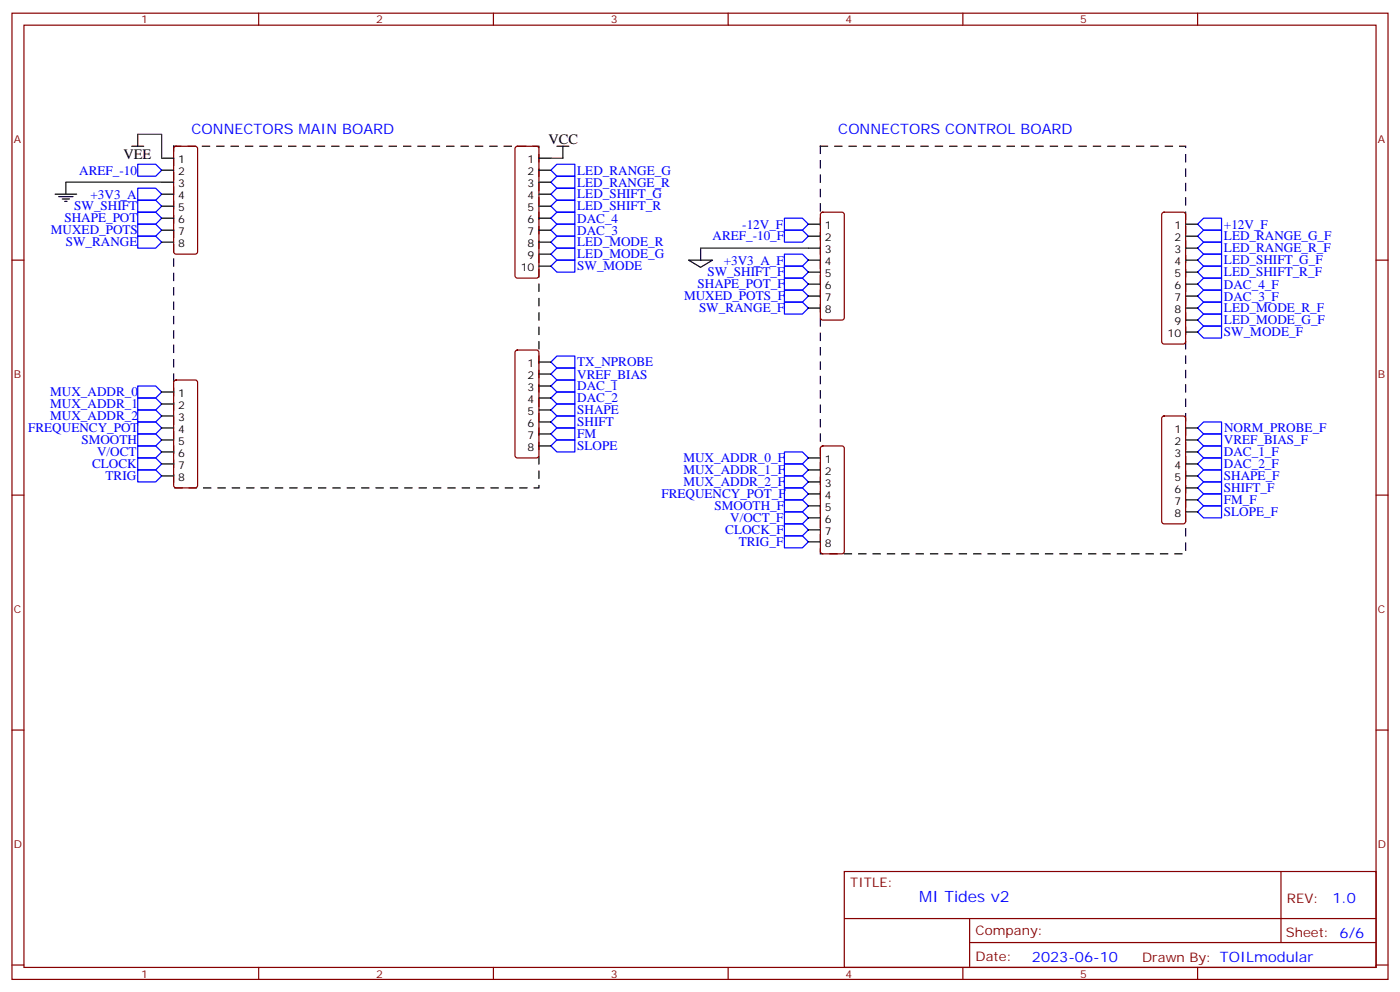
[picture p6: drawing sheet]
<svg xmlns="http://www.w3.org/2000/svg" width="412mm" height="292mm" viewBox="0 0 412 292" stroke-linecap="round" stroke-linejoin="round" font-family="sans-serif">
<g fill="none" stroke="#870000" stroke-width=".35">
<path d="M3.5 3.9h405.4v284.3h-405.4zM7.1 7.4h398.2v277.3h-398.2zM76.2 3.9v3.5M145.3 3.9v3.5M214.5 3.9v3.5M283.6 3.9v3.5M352.8 3.9v3.5M51.4 43.2l.5-.2h5.6l.5 .2 .2 .5v30.4l-.2 .5-.5 .2h-5.6l-.5-.2-.2-.5v-30.4zM151.9 43.2l.5-.2h5.6l.5 .2 .2 .5v37.4l-.2 .5-.5 .2h-5.6l-.5-.2-.2-.5v-37.4zM3.5 76.6h3.6M241.9 62.6l.5-.2h5.6l.5 .2 .2 .5v30.4l-.2 .5-.5 .2h-5.6l-.5-.2-.2-.5v-30.4zM342.4 62.6l.5-.2h5.6l.5 .2 .2 .5v37.4l-.2 .5-.5 .2h-5.6l-.5-.2-.2-.5v-37.4z"/>
<path d="M405.3 76.6h3.6M51.4 112l.5-.2h5.6l.5 .2 .2 .5v30.4l-.2 .5-.5 .2h-5.6l-.5-.3-.2-.4v-30.4zM151.9 103.2l.5-.2h5.6l.5 .2 .2 .5v30.4l-.2 .5-.5 .2h-5.6l-.5-.3-.2-.4v-30.4zM241.9 131.4l.5-.2h5.6l.5 .2 .2 .5v30.4l-.2 .5-.5 .2h-5.6l-.5-.3-.2-.4v-30.4zM342.4 122.6l.5-.2h5.6l.5 .2 .2 .5v30.4l-.2 .5-.5 .2h-5.6l-.5-.3-.2-.4v-30.4zM3.5 145.7h3.6M405.3 145.7h3.6M3.5 214.8h3.6M405.3 214.8h3.6M248.7 256.5h156.6v28.2h-156.6zM377.3 256.5v20.9M248.7 270.3h156.5"/>
<path d="M285.6 277.4h119.6M285.6 270.3v14.1M3.5 284h3.6M76.2 284.7v3.5M145.3 284.7v3.5M214.5 284.7v3.5M283.6 284.7v3.5M352.8 284.7v3.5M405.3 284h3.6"/>
</g>
<g fill="none" stroke="#00f" stroke-width=".35">
<path d="M40.6 58.9h5.3l1.7 1.8-1.7 1.7h-5.3zM40.6 55.4h5.3l1.7 1.8-1.7 1.7h-5.3zM40.6 48.3h5.3l1.7 1.8-1.7 1.8h-5.3zM162.3 53.6l1.7-1.7h5.3v3.5h-5.3zM162.3 50.1l1.7-1.8h5.3v3.6h-5.3zM162.3 57.2l1.7-1.8h5.3v3.5h-5.3zM40.6 69.5h5.3l1.7 1.8-1.7 1.7h-5.3zM40.6 66h5.3l1.7 1.7-1.7 1.8h-5.3zM40.6 62.4h5.3l1.7 1.8-1.7 1.8h-5.3zM162.3 78.3l1.7-1.7h5.3v3.5h-5.3zM162.3 74.8l1.7-1.8h5.3v3.6h-5.3zM162.3 60.7l1.7-1.8h5.3v3.5h-5.3z"/>
<path d="M162.3 67.7l1.7-1.7h5.3v3.5h-5.3zM162.3 64.2l1.7-1.8h5.3v3.6h-5.3zM164 69.5h5.3v3.5h-5.3l-1.7-1.7zM231.1 78.3h5.3l1.7 1.8-1.7 1.7h-5.3zM231.1 74.8h5.3l1.7 1.8-1.7 1.7h-5.3zM231.1 67.7h5.3l1.7 1.8-1.7 1.8h-5.3zM231.1 64.2h5.3l1.7 1.8-1.7 1.7h-5.3zM352.8 69.5l1.7-1.8h5.3v3.6h-5.3zM352.8 76.6l1.7-1.8h5.3v3.5h-5.3zM354.5 71.3h5.3v3.5h-5.3l-1.7-1.8zM354.5 78.3h5.3v3.5h-5.3l-1.7-1.7zM354.5 64.2h5.3v3.5h-5.3l-1.7-1.7z"/>
<path d="M231.1 88.9h5.3l1.7 1.8-1.7 1.7h-5.3zM231.1 85.4h5.3l1.7 1.7-1.7 1.8h-5.3zM231.1 81.8h5.3l1.7 1.8-1.7 1.8h-5.3zM352.8 94.2l1.7-1.8h5.3v3.6h-5.3zM352.8 83.6l1.7-1.8h5.3v3.6h-5.3zM354.5 96h5.3v3.5h-5.3l-1.7-1.8zM354.5 88.9h5.3v3.5h-5.3l-1.7-1.7zM354.5 85.4h5.3v3.5h-5.3l-1.7-1.8zM40.6 113.6h5.3l1.7 1.8-1.7 1.7h-5.3zM40.6 117.1h5.3l1.7 1.8-1.7 1.7h-5.3zM162.3 106.5l1.7-1.7h5.3v3.5h-5.3zM162.3 110.1l1.7-1.8h5.3v3.5h-5.3z"/>
<path d="M162.3 113.6l1.7-1.8h5.3v3.6h-5.3zM162.3 117.1l1.7-1.7h5.3v3.5h-5.3zM40.6 134.8h5.3l1.7 1.7-1.7 1.8h-5.3zM40.6 138.3h5.3l1.7 1.8-1.7 1.7h-5.3zM40.6 127.7h5.3l1.7 1.8-1.7 1.7h-5.3zM40.6 131.2h5.3l1.7 1.8-1.7 1.8h-5.3zM40.6 120.6h5.3l1.7 1.8-1.7 1.8h-5.3zM40.6 124.2h5.3l1.7 1.7-1.7 1.8h-5.3zM162.3 131.2l1.7-1.7h5.3v3.5h-5.3zM162.3 127.7l1.7-1.8h5.3v3.6h-5.3zM162.3 124.2l1.7-1.8h5.3v3.5h-5.3zM162.3 120.6l1.7-1.7h5.3v3.5h-5.3z"/>
<path d="M231.1 133h5.3l1.7 1.8-1.7 1.7h-5.3zM231.1 136.5h5.3l1.7 1.8-1.7 1.8h-5.3zM352.8 125.9l1.7-1.7h5.3v3.5h-5.3zM352.8 133l1.7-1.8h5.3v3.6h-5.3zM354.5 127.7h5.3v3.5h-5.3l-1.7-1.7zM354.5 134.8h5.3v3.5h-5.3l-1.7-1.8zM231.1 154.2h5.3l1.7 1.7-1.7 1.8h-5.3zM231.1 157.7h5.3l1.7 1.8-1.7 1.7h-5.3zM231.1 147.1h5.3l1.7 1.8-1.7 1.7h-5.3zM231.1 150.6h5.3l1.7 1.8-1.7 1.8h-5.3zM231.1 140.1h5.3l1.7 1.7-1.7 1.8h-5.3zM231.1 143.6h5.3l1.7 1.7-1.7 1.8h-5.3z"/>
<path d="M352.8 147.1l1.7-1.8h5.3v3.6h-5.3zM352.8 140.1l1.7-1.8h5.3v3.5h-5.3zM354.5 148.9h5.3v3.5h-5.3l-1.7-1.8zM354.5 141.8h5.3v3.5h-5.3l-1.7-1.7z"/>
</g>
<path d="M51.2 43h107.5v100.6h-107.5zM241.7 43h107.5v120h-107.5z" fill="none" stroke="#000" stroke-width=".35" stroke-dasharray="2.1 2.1"/>
<g fill="none" stroke="#000" stroke-width=".35">
<path d="M40.6 39.5v3.5M16.2 57.2h6.4M17.3 57.9h4.2M18.3 58.6h2.2M19 59.3h.8M19.4 53.6v3.6M38.8 43h3.5M47.6 46.6h3.6M47.6 50.1h3.6M47.6 53.6h3.6M47.6 57.2h3.6M158.7 46.6h3.6"/>
<path d="M158.7 50.1h3.6M158.7 53.6h3.6M158.7 57.2h3.6M164 43h3.6M165.8 43v3.6M47.6 60.7h3.6M47.6 64.2h3.6M47.6 67.7h3.6M47.6 71.3h3.6M158.7 60.7h3.6M158.7 64.2h3.6M158.7 67.7h3.6"/>
<path d="M158.7 71.3h3.6M158.7 74.8h3.6M158.7 78.3h3.6M202.8 76.6h7.1l-3.5 2.1zM206.4 73v3.6M238.1 66h3.6M238.1 69.5h3.6M238.1 73h3.6M238.1 76.6h3.6M349.2 66h3.6M349.2 69.5h3.6M349.2 73h3.6"/>
<path d="M349.2 76.6h3.6M238.1 80.1h3.6M238.1 83.6h3.6M238.1 87.1h3.6M238.1 90.7h3.6M349.2 80.1h3.6M349.2 83.6h3.6M349.2 87.1h3.6M349.2 90.7h3.6M349.2 94.2h3.6M349.2 97.7h3.6M47.6 115.4h3.6"/>
<path d="M47.6 118.9h3.6M158.7 106.5h3.6M158.7 110.1h3.6M158.7 113.6h3.6M158.7 117.1h3.6M47.6 122.4h3.6M47.6 125.9h3.6M47.6 129.5h3.6M47.6 133h3.6M47.6 136.5h3.6M158.7 120.6h3.6M158.7 124.2h3.6"/>
<path d="M158.7 127.7h3.6M158.7 131.2h3.6M238.1 134.8h3.6M238.1 138.3h3.6M349.2 125.9h3.6M349.2 129.5h3.6M349.2 133h3.6M349.2 136.5h3.6M47.6 140.1h3.6M238.1 141.8h3.6M238.1 145.3h3.6M238.1 148.9h3.6"/>
<path d="M238.1 152.4h3.6M238.1 155.9h3.6M238.1 159.5h3.6M349.2 140.1h3.6M349.2 143.6h3.6M349.2 147.1h3.6M349.2 150.6h3.6"/>
</g>
<path d="M40.6 39.5h7v7.1M19.4 53.6h28.2M162.3 46.6h3.5M206.4 73h31.7" fill="none" stroke="#008700" stroke-width=".35"/>
<text font-size="4.6" fill="#00f" x="270.8" y="265.5">MI Tides v2</text>
<g font-size="4.2" fill="#00f">
<text x="56.4" y="39.5">CONNECTORS MAIN BOARD</text>
<text x="246.9" y="39.5">CONNECTORS CONTROL BOARD</text>
<text x="392.5" y="265.7">1.0</text>
<text x="304" y="283.1">2023-06-10</text>
</g>
<g font-size="4.2">
<text x="36.3" y="46.9">VEE</text>
<text x="161.6" y="42.3">VCC</text>
</g>
<g font-size="3.9" fill="#00f">
<text x="23.3" y="51.4">AREF_-10</text>
<text x="170" y="51.4">LED_RANGE_G</text>
<text x="26.7" y="58.4">+3V3_A</text>
<text x="170" y="54.9">LED_RANGE_R</text>
<text x="170" y="58.4">LED_SHIFT_G</text>
<text x="19" y="65.4">SHAPE_POT</text>
<text x="21.9" y="61.9">SW_SHIFT</text>
<text x="170" y="61.9">LED_SHIFT_R</text>
<text x="170" y="65.5">DAC_4</text>
<text x="15" y="69">MUXED_POTS</text>
<text x="170" y="69.1">DAC_3</text>
<text x="209.9" y="70.7">AREF_-10_F</text>
<text x="218.7" y="67.4">-12V_F</text>
<text x="360.5" y="70.8">LED_RANGE_G_F</text>
<text x="360.5" y="67.3">+12V_F</text>
<text x="19.4" y="72.5">SW_RANGE</text>
<text x="170" y="72.5">LED_MODE_R</text>
<text x="170" y="76.1">LED_MODE_G</text>
<text x="213.2" y="77.9">+3V3_A_F</text>
<text x="360.5" y="74.3">LED_RANGE_R_F</text>
<text x="360.5" y="77.8">LED_SHIFT_G_F</text>
<text x="170" y="79.6">SW_MODE</text>
<text x="208.4" y="81.3">SW_SHIFT_F</text>
<text x="360.5" y="81.3">LED_SHIFT_R_F</text>
<text x="201.5" y="88.4">MUXED_POTS_F</text>
<text x="205.5" y="84.8">SHAPE_POT_F</text>
<text x="360.5" y="88.5">DAC_3_F</text>
<text x="360.5" y="84.9">DAC_4_F</text>
<text x="205.9" y="91.9">SW_RANGE_F</text>
<text x="360.5" y="91.9">LED_MODE_R_F</text>
<text x="360.5" y="95.5">LED_MODE_G_F</text>
<text x="360.5" y="99">SW_MODE_F</text>
<text x="170" y="107.8">TX_NPROBE</text>
<text x="170" y="111.4">VREF_BIAS</text>
<text x="14.8" y="116.7">MUX_ADDR_0</text>
<text x="170" y="114.9">DAC_1</text>
<text x="170" y="118.4">DAC_2</text>
<text x="14.8" y="120.2">MUX_ADDR_1</text>
<text x="14.8" y="123.7">MUX_ADDR_2</text>
<text x="170" y="125.4">SHIFT</text>
<text x="170" y="121.9">SHAPE</text>
<text x="8.3" y="127.2">FREQUENCY_POT</text>
<text x="24" y="130.8">SMOOTH</text>
<text x="170" y="129">FM</text>
<text x="360.5" y="130.8">VREF_BIAS_F</text>
<text x="360.6" y="127.2">NORM_PROBE_F</text>
<text x="27.1" y="137.8">CLOCK</text>
<text x="28.6" y="134.3">V/OCT</text>
<text x="170" y="132.5">SLOPE</text>
<text x="201.3" y="136.1">MUX_ADDR_0_F</text>
<text x="360.5" y="134.3">DAC_1_F</text>
<text x="360.5" y="137.8">DAC_2_F</text>
<text x="31.1" y="141.4">TRIG</text>
<text x="201.3" y="139.6">MUX_ADDR_1_F</text>
<text x="201.3" y="143.1">MUX_ADDR_2_F</text>
<text x="360.5" y="141.3">SHAPE_F</text>
<text x="194.8" y="146.6">FREQUENCY_POT_F</text>
<text x="360.5" y="148.4">FM_F</text>
<text x="360.5" y="144.9">SHIFT_F</text>
<text x="210.5" y="150.2">SMOOTH_F</text>
<text x="215.1" y="153.7">V/OCT_F</text>
<text x="360.5" y="151.9">SLOPE_F</text>
<text x="213.6" y="157.2">CLOCK_F</text>
<text x="217.6" y="160.8">TRIG_F</text>
</g>
<g font-size="3.9" fill="#800">
<text x="250.5" y="261.1">TITLE:</text>
<text x="379.1" y="265.7">REV:</text>
<text x="287.4" y="275.3">Company:</text>
<text x="378.7" y="275.9">Sheet: 6/6</text>
<text x="287.4" y="282.9">Date:</text>
<text x="336.4" y="283">Drawn By: TOILmodular</text>
</g>
<g font-size="3.2" fill="#800">
<text x="41.6" y="6.9">1</text>
<text x="110.8" y="6.9">2</text>
<text x="179.9" y="6.9">3</text>
<text x="249.1" y="6.9">4</text>
<text x="318.2" y="6.9">5</text>
<text x="4.1" y="42">A</text>
<text x="405.9" y="42">A</text>
<text x="4.1" y="111.1">B</text>
<text x="405.9" y="111.1">B</text>
<text x="4.1" y="180.3">C</text>
<text x="405.9" y="180.3">C</text>
<text x="4.1" y="249.4">D</text>
<text x="405.9" y="249.4">D</text>
<text x="41.6" y="287.7">1</text>
<text x="110.8" y="287.7">2</text>
<text x="179.9" y="287.7">3</text>
<text x="249.1" y="287.7">4</text>
<text x="318.2" y="287.7">5</text>
</g>
<g font-size="3.2">
<text x="52.5" y="48">1</text>
<text x="155.4" y="48">1</text>
<text x="52.5" y="51.5">2</text>
<text x="155.4" y="51.5">2</text>
<text x="52.5" y="55">3</text>
<text x="52.5" y="58.6">4</text>
<text x="155.4" y="55">3</text>
<text x="155.4" y="58.6">4</text>
<text x="52.5" y="62.1">5</text>
<text x="52.5" y="65.6">6</text>
<text x="155.4" y="62.1">5</text>
<text x="155.4" y="65.6">6</text>
<text x="52.5" y="69.1">7</text>
<text x="155.4" y="69.1">7</text>
<text x="243" y="67.4">1</text>
<text x="243" y="70.9">2</text>
<text x="345.9" y="67.4">1</text>
<text x="345.9" y="70.9">2</text>
<text x="52.5" y="72.7">8</text>
<text x="155.4" y="72.7">8</text>
<text x="155.4" y="76.2">9</text>
<text x="243" y="74.4">3</text>
<text x="243" y="78">4</text>
<text x="345.9" y="74.4">3</text>
<text x="345.9" y="78">4</text>
<text x="153.4" y="79.7">10</text>
<text x="243" y="81.5">5</text>
<text x="345.9" y="81.5">5</text>
<text x="243" y="85">6</text>
<text x="243" y="88.5">7</text>
<text x="345.9" y="85">6</text>
<text x="345.9" y="88.5">7</text>
<text x="243" y="92.1">8</text>
<text x="345.9" y="92.1">8</text>
<text x="345.9" y="95.6">9</text>
<text x="343.9" y="99.1">10</text>
<text x="155.4" y="107.9">1</text>
<text x="155.4" y="111.5">2</text>
<text x="52.5" y="116.8">1</text>
<text x="155.4" y="115">3</text>
<text x="155.4" y="118.5">4</text>
<text x="52.5" y="120.3">2</text>
<text x="52.5" y="123.8">3</text>
<text x="155.4" y="122.1">5</text>
<text x="155.4" y="125.6">6</text>
<text x="52.5" y="127.4">4</text>
<text x="52.5" y="130.9">5</text>
<text x="155.4" y="129.1">7</text>
<text x="345.9" y="127.4">1</text>
<text x="345.9" y="130.9">2</text>
<text x="52.5" y="134.4">6</text>
<text x="52.5" y="137.9">7</text>
<text x="155.4" y="132.6">8</text>
<text x="243" y="136.2">1</text>
<text x="345.9" y="134.4">3</text>
<text x="345.9" y="137.9">4</text>
<text x="52.5" y="141.5">8</text>
<text x="243" y="139.7">2</text>
<text x="243" y="143.2">3</text>
<text x="345.9" y="141.5">5</text>
<text x="243" y="146.8">4</text>
<text x="345.9" y="145">6</text>
<text x="345.9" y="148.5">7</text>
<text x="243" y="150.3">5</text>
<text x="243" y="153.8">6</text>
<text x="345.9" y="152">8</text>
<text x="243" y="157.3">7</text>
<text x="243" y="160.9">8</text>
</g>
</svg>
